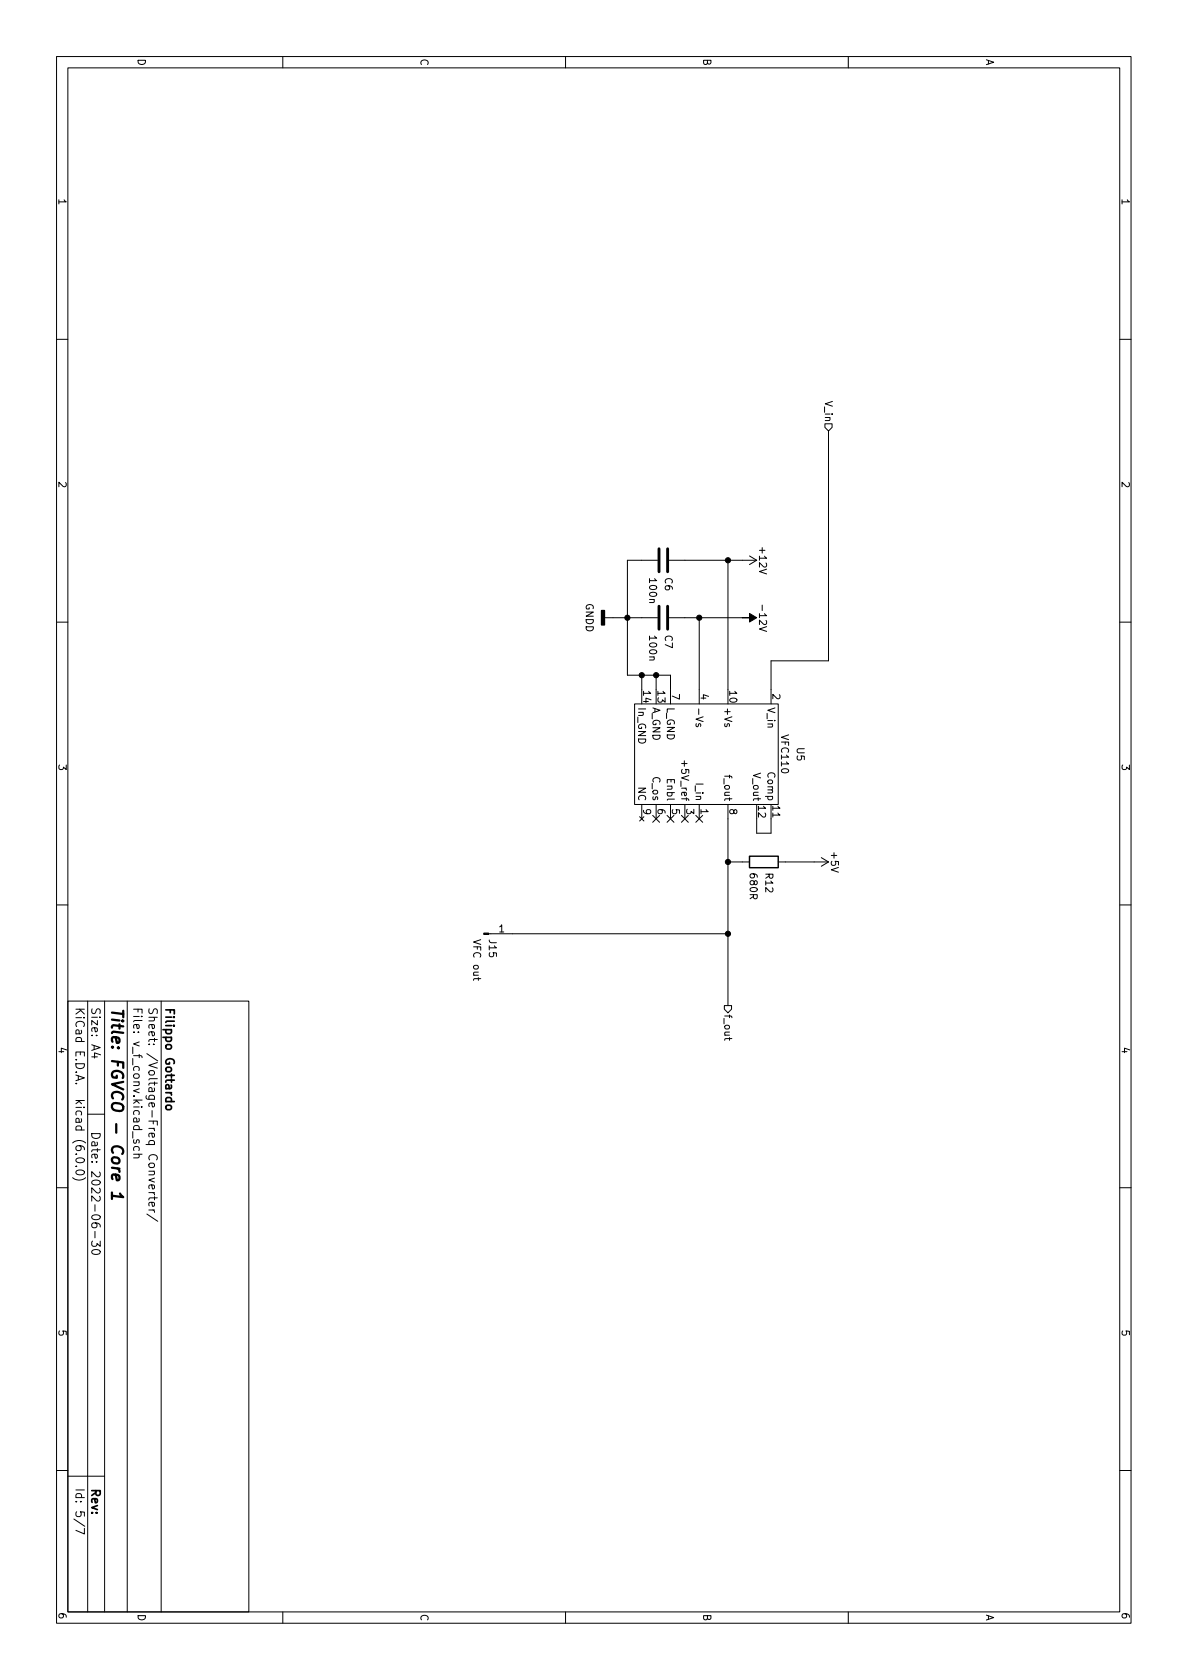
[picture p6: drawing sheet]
<svg xmlns="http://www.w3.org/2000/svg" width="210mm" height="297mm" viewBox="0 0 210 297" stroke-linecap="round" stroke-linejoin="round" font-family="sans-serif">
<g fill="none" stroke="#000" stroke-width=".18">
<path d="M10 10h190v277h-190zM12 12h186v273h-186zM50 10v2M100 10v2M150 10v2M10 60h2M198 60h2M145.9 74.9h1.2v.7l-.6 .6-.6-.6zM146.5 76.2v40.6h-10.2v7.7M116.3 99.1h-5.4v20.3h7.7v5.1M118.3 99.1h15.5M128.7 99.1v22.8"/>
<path d="M132.5 98.3l1.3 .8M133.8 99.1l-1.3 .7M10 110h2M106.9 109.2h9.4M113.5 119.4v2.5M116 119.4v2.5M118.3 109.2h13M123.6 109.2v15.3M198 110h2M112.2 124.5h25.4v17.7h-25.4zM121 134.5v1M123.1 127.9v.5h.3l.3-.5 .2 .2v.3"/>
<path d="M10 160h2M113.1 144.4l.8 .8M113.5 142.2v2.6M113.9 144.4l-.8 .8M115.4 144.2l1.2 1.2M116 142.2v2.6M116.6 144.2l-1.2 1.2M118 144.2l1.2 1.2M118.6 142.2v2.6M119.2 144.2l-1.2 1.2M120.5 144.2l1.2 1.2M121.1 142.2v2.6"/>
<path d="M121.7 144.2l-1.2 1.2M123 144.2l1.3 1.2M123.6 142.2v2.6M124.3 144.2l-1.3 1.2M128.7 142.2v35.6M128.7 152.4h3.8M136.3 142.2v5.1h-2.5v-2.5M137.6 152.4h8.9M145.2 151.6l1.3 .8M146.5 152.4l-1.3 .8M198 160h2M12 177h32v108h-32z"/>
<path d="M15.5 177v108M18.5 177v108M22.5 177v108M28.5 177v108M86.4 165.1h42.3M128.1 177.8h1.3v.6l-.7 .7-.6-.7zM15.5 197h3M16.2 186.9h1M17.8 186.5l-1.1-.4v1M129 183.4v.5M129.4 183.6h-1.1l-.1 .3M10 210h2"/>
<path d="M12.9 208.2a1.72 1.72 0 0 0 2.2 0M13.4 204.1h.2M13.4 206.2h.2M13.5 204.9a1 1 0 0 1 1.4 .2 .81 .81 0 0 1-.6 .6 .81 .81 0 0 1-.8-.3zM13.5 207.1a1 1 0 0 1 1.4 .1 .81 .81 0 0 1-.6 .6 .81 .81 0 0 1-.8-.3zM16.4 219.4l-.2 .2v.5l.3 .3 .5-.1 .2-.4 .5 .5v-1M16.8 217.7v1.2M16.9 216.2l.3 .3-.1 .4-.2 .2-.6-.2-.1-.4 .2-.2a.99 .99 0 0 1 1.3 .3v.3M23.6 204.1h1.5M23.7 201.5v.6h.3l.1-.4 .2-.2 .3 .2-.1 .4M23.7 203.4l-.1-.4 .3-.3h.4l.2 .2v.5M24.5 204.1l.1 .2-.1 .3-.9 .1"/>
<path d="M26 214.6l1.9 1.3M26.3 210.9h1M26.3 213.9h1M26.8 209.5l.2 .7 .2-.1 .1-.4-.2-.2-.7 .1v.5M26.8 212.6l.2 .7 .2-.1 .1-.4-.2-.2h-.7v.6M27 210.9l.2 .1 .1 .3M27 213.9l.2 .2 .1 .3M27.3 208.3l-1 .3 1 .4M27.3 211.6v.5M27.8 211.8h-1.3l-.2 .3M198 210h2M16.4 221.1a.81 .81 0 0 1 1.3 .3 .94 .94 0 0 1-1.5 0z"/>
<path d="M10 260h2M198 260h2M12 261h6.5M13.1 268.6l1.9 1.3M14.9 270.2v1l-1.5-.6M50 285v2M100 285v2M150 285v2"/>
</g>
<path d="M19.8 210.8v1.2M20.5 207.7l.2 1 .3-.1 .1-.5-.3-.4h-.9l-.1 .2 .1 .6M21.2 211l.6 .7-2-.3" fill="none" stroke="#000" stroke-width=".4"/>
<path d="M29.5 195.5h.7l.1 .2-.1 .4-.2 .1-.5-.1-.2-.2z" fill="none" stroke="#000" stroke-width=".3"/>
<path d="M106.4 107.9h.5v2.6h-.5z" fill="#000" stroke="#000" stroke-width=".25"/>
<g fill="#000" stroke="#000" stroke-width=".18">
<path d="M131.3 109.2h1.2v-.7l1.3 .7-1.3 .8v-.8zM85.5 165h.9v.2h-.9z"/>
<circle cx="128.7" cy="99.1" r=".46"/>
<circle cx="110.9" cy="109.2" r=".46"/>
<circle cx="113.5" cy="119.4" r=".46"/>
<circle cx="116" cy="119.4" r=".46"/>
<circle cx="123.6" cy="109.2" r=".46"/>
<circle cx="128.7" cy="152.4" r=".46"/>
<circle cx="128.7" cy="165.1" r=".46"/>
</g>
<path d="M116.5 97v4.1M118.1 97v4.1M116.5 107.2v4.1M118.1 107.2v4.1" fill="none" stroke="#000" stroke-width=".51"/>
<path d="M132.5 151.4h5.1v2h-5.1z" fill="none" stroke="#000" stroke-width=".25"/>
<text font-size="2.8" x="19.7" y="178" transform="rotate(90 19.7 178)">Title: FGVCO - Core 1</text>
<g font-size="2.1">
<text x="13.4" y="178" transform="rotate(90 13.4 178)">KiCad E.D.A. kicad (6.0.0)</text>
<text x="16.2" y="178" transform="rotate(90 16.2 178)">Size: A4</text>
<text x="23.5" y="178" transform="rotate(90 23.5 178)">File: v_f_conv.kicad_sch</text>
<text x="26.2" y="178" transform="rotate(90 26.2 178)">Sheet: /Voltage-Freq Converter/</text>
<text x="29.2" y="178" transform="rotate(90 29.2 178)">Filippo Gottardo</text>
<text x="16.2" y="200" transform="rotate(90 16.2 200)">Date: 2022-06-30</text>
<text x="13.4" y="263" transform="rotate(90 13.4 263)">Id: 5/7</text>
<text x="16.2" y="263" transform="rotate(90 16.2 263)">Rev:</text>
</g>
<g font-size="1.8">
<text x="24.4" y="10.3" transform="rotate(90 24.4 10.3)">D</text>
<text x="74.4" y="10.3" transform="rotate(90 74.4 10.3)">C</text>
<text x="124.4" y="10.3" transform="rotate(90 124.4 10.3)">B</text>
<text x="174.4" y="10.3" transform="rotate(90 174.4 10.3)">A</text>
<text x="10.3" y="35" transform="rotate(90 10.3 35)">1</text>
<text x="198.4" y="35" transform="rotate(90 198.4 35)">1</text>
<text x="145.9" y="71" transform="rotate(90 145.9 71)">V_in</text>
<text x="10.3" y="85" transform="rotate(90 10.3 85)">2</text>
<text x="198.4" y="85" transform="rotate(90 198.4 85)">2</text>
<text x="134.2" y="97" transform="rotate(90 134.2 97)">+12V</text>
<text x="103.6" y="106.6" transform="rotate(90 103.6 106.6)">GNDD</text>
<text x="114.8" y="102.4" transform="rotate(90 114.8 102.4)">100n</text>
<text x="117.6" y="102.2" transform="rotate(90 117.6 102.2)">C6</text>
<text x="134.2" y="107.4" transform="rotate(90 134.2 107.4)">-12V</text>
<text x="114.8" y="112.6" transform="rotate(90 114.8 112.6)">100n</text>
<text x="117.6" y="112.3" transform="rotate(90 117.6 112.3)">C7</text>
<text x="112.9" y="125" transform="rotate(90 112.9 125)">In_GND</text>
<text x="113.7" y="122.2" transform="rotate(90 113.7 122.2)">14</text>
<text x="115.4" y="125" transform="rotate(90 115.4 125)">A_GND</text>
<text x="116.3" y="122.2" transform="rotate(90 116.3 122.2)">13</text>
<text x="117.9" y="125" transform="rotate(90 117.9 125)">L_GND</text>
<text x="118.8" y="122.7" transform="rotate(90 118.8 122.7)">7</text>
<text x="123" y="125" transform="rotate(90 123 125)">-Vs</text>
<text x="123.9" y="122.7" transform="rotate(90 123.9 122.7)">4</text>
<text x="128.1" y="125" transform="rotate(90 128.1 125)">+Vs</text>
<text x="129" y="122.2" transform="rotate(90 129 122.2)">10</text>
<text x="135.7" y="125" transform="rotate(90 135.7 125)">V_in</text>
<text x="136.6" y="122.7" transform="rotate(90 136.6 122.7)">2</text>
<text x="138.1" y="130.1" transform="rotate(90 138.1 130.1)">VFC110</text>
<text x="10.3" y="135" transform="rotate(90 10.3 135)">3</text>
<text x="115.4" y="137.4" transform="rotate(90 115.4 137.4)">C_os</text>
<text x="117.9" y="137.9" transform="rotate(90 117.9 137.9)">Enbl</text>
<text x="120.5" y="135.3" transform="rotate(90 120.5 135.3)">+5V_ref</text>
<text x="128.1" y="137.4" transform="rotate(90 128.1 137.4)">f_out</text>
<text x="133.2" y="136.8" transform="rotate(90 133.2 136.8)">V_out</text>
<text x="135.7" y="136.7" transform="rotate(90 135.7 136.7)">Comp</text>
<text x="140.9" y="132.2" transform="rotate(90 140.9 132.2)">U5</text>
<text x="198.4" y="135" transform="rotate(90 198.4 135)">3</text>
<text x="112.9" y="139.2" transform="rotate(90 112.9 139.2)">NC</text>
<text x="113.7" y="143" transform="rotate(90 113.7 143)">9</text>
<text x="116.3" y="143" transform="rotate(90 116.3 143)">6</text>
<text x="118.8" y="143" transform="rotate(90 118.8 143)">5</text>
<text x="121.4" y="143" transform="rotate(90 121.4 143)">3</text>
<text x="123" y="138.7" transform="rotate(90 123 138.7)">I_in</text>
<text x="123.9" y="143" transform="rotate(90 123.9 143)">1</text>
<text x="129" y="143" transform="rotate(90 129 143)">8</text>
<text x="134.1" y="142.5" transform="rotate(90 134.1 142.5)">12</text>
<text x="136.6" y="142.5" transform="rotate(90 136.6 142.5)">11</text>
<text x="132.6" y="154.6" transform="rotate(90 132.6 154.6)">680R</text>
<text x="135.4" y="154.5" transform="rotate(90 135.4 154.5)">R12</text>
<text x="146.9" y="150.8" transform="rotate(90 146.9 150.8)">+5V</text>
<text x="83.7" y="166.3" transform="rotate(90 83.7 166.3)">VFC out</text>
<text x="86.5" y="166.2" transform="rotate(90 86.5 166.2)">J15</text>
<text x="88.2" y="164.8">1</text>
<text x="128.1" y="179.3" transform="rotate(90 128.1 179.3)">f_out</text>
<text x="10.3" y="185" transform="rotate(90 10.3 185)">4</text>
<text x="198.4" y="185" transform="rotate(90 198.4 185)">4</text>
<text x="10.3" y="235" transform="rotate(90 10.3 235)">5</text>
<text x="198.4" y="235" transform="rotate(90 198.4 235)">5</text>
<text x="10.3" y="285" transform="rotate(90 10.3 285)">6</text>
<text x="24.4" y="285.3" transform="rotate(90 24.4 285.3)">D</text>
<text x="74.4" y="285.3" transform="rotate(90 74.4 285.3)">C</text>
<text x="124.4" y="285.3" transform="rotate(90 124.4 285.3)">B</text>
<text x="174.4" y="285.3" transform="rotate(90 174.4 285.3)">A</text>
<text x="198.4" y="285" transform="rotate(90 198.4 285)">6</text>
</g>
</svg>
